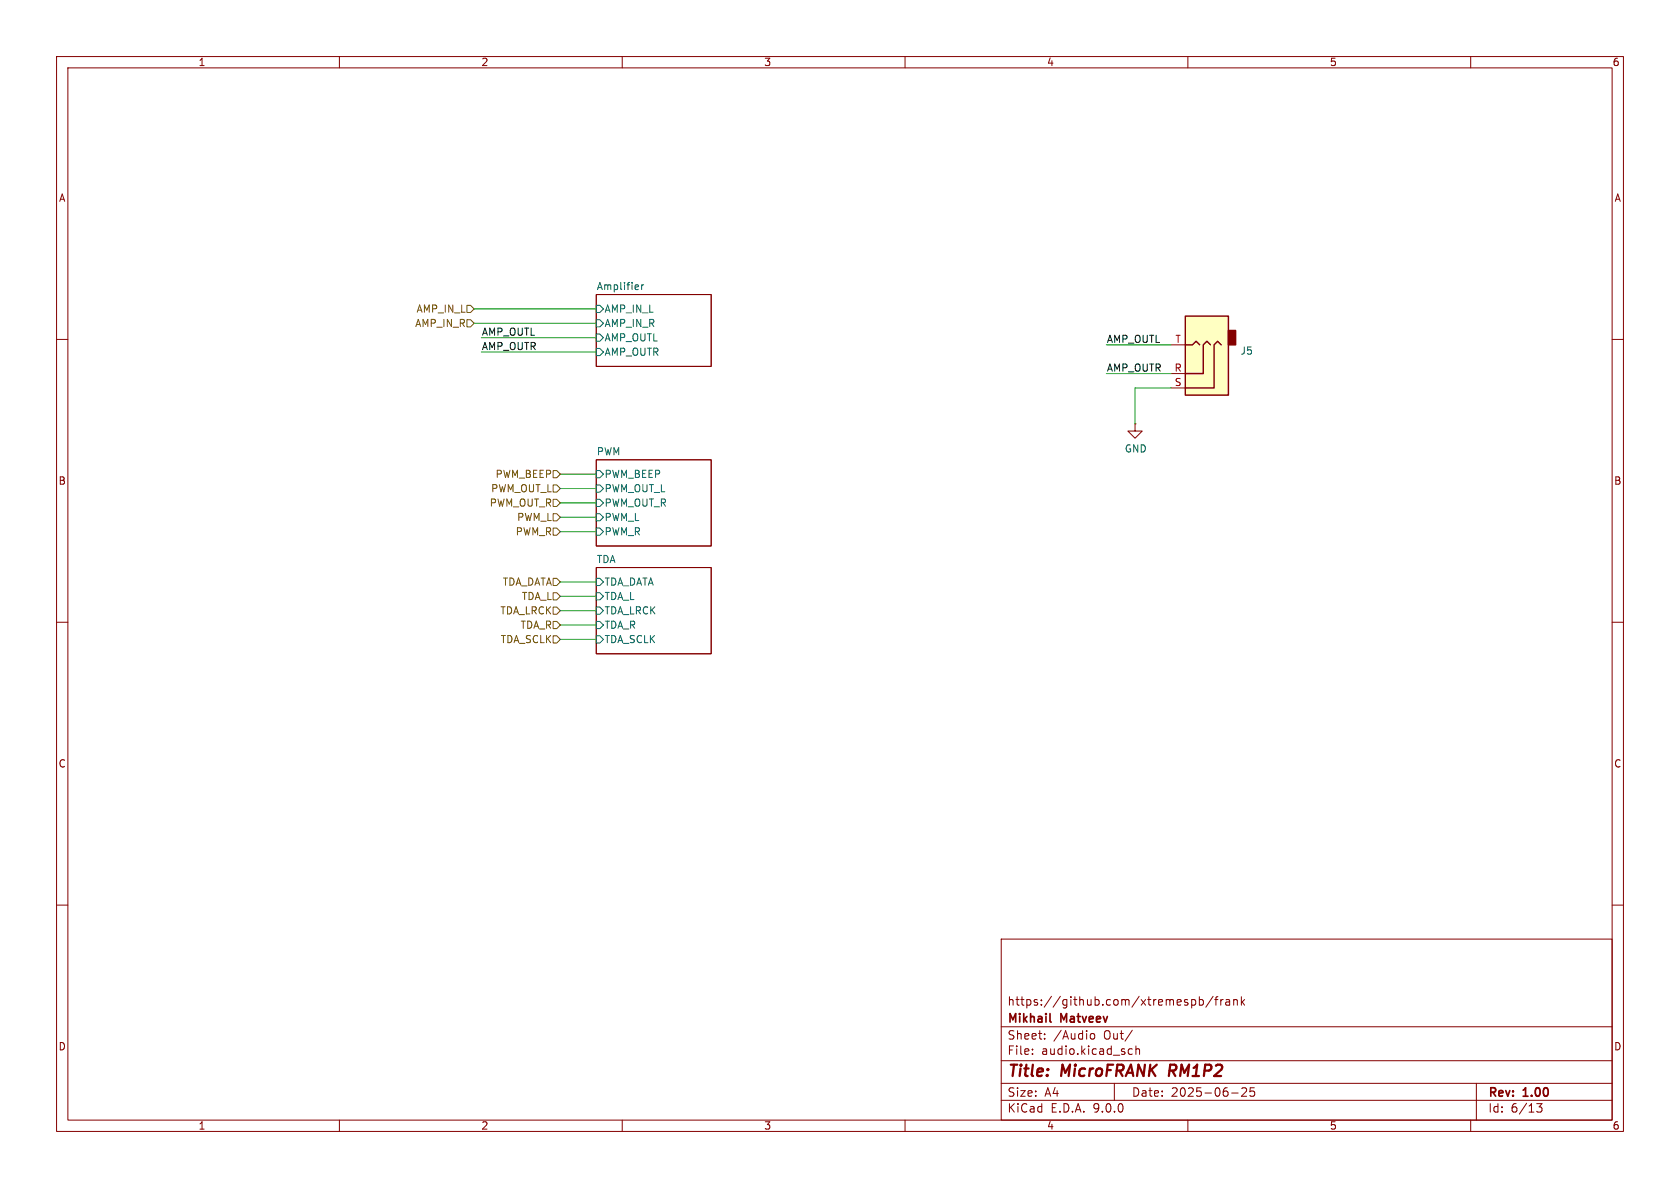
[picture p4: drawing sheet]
(kicad_sch
 (version 20250114)
 (generator "eeschema")
 (generator_version "9.0")
 (paper "A4")
 (title_block
  (title "${NAME} ${MODEL}")
  (date "2025-06-25")
  (rev "${VERSION}")
  (company "Mikhail Matveev")
  (comment 1 "https://github.com/xtremespb/frank"))
 (lib_symbols
  (symbol "FRANK:AudioJack_3.5mm" (exclude_from_sim no) (in_bom yes) (on_board yes)
   (property "Reference" "AJ2" (at -7.1119 -4.0097 0) (effects (font (size 1.27 1.27)) (justify right)))
   (property "Value" "Audio Out" (at 2.54 -11.43 0) (effects (font (size 1.27 1.27)) (justify right) (hide yes)))
   (property "Footprint" "LIBS:Jack_3.5mm" (at 0 0 0) (effects (font (size 1.27 1.27)) (hide yes)))
   (property "Datasheet" "~" (at 0 0 0) (effects (font (size 1.27 1.27)) (hide yes)))
   (property "Description" "" (at 0 0 0) (effects (font (size 1.27 1.27)) (hide yes)))
   (symbol "AudioJack_3.5mm_0_1"
    (rectangle (start -5.08 -5.08) (end -6.35 -7.62) (stroke (width 0.254) (type default)) (fill (type outline)))
    (polyline (pts (xy -1.905 -5.08) (xy -1.27 -5.715) (xy -0.635 -5.08) (xy -0.635 0) (xy 2.54 0)) (stroke (width 0.254) (type default)) (fill (type none)))
    (polyline (pts (xy 0 -5.08) (xy 0.635 -5.715) (xy 1.27 -5.08) (xy 2.54 -5.08)) (stroke (width 0.254) (type default)) (fill (type none)))
    (rectangle (start 2.54 3.81) (end -5.08 -10.16) (stroke (width 0.254) (type default)) (fill (type background)))
    (polyline (pts (xy 2.54 2.54) (xy -2.54 2.54) (xy -2.54 -5.08) (xy -3.175 -5.715) (xy -3.81 -5.08)) (stroke (width 0.254) (type default)) (fill (type none))))
   (symbol "AudioJack_3.5mm_1_1"
    (pin passive line (at 5.08 2.54 180) (length 2.54) (name "~" (effects (font (size 1.27 1.27)))) (number "S" (effects (font (size 1.27 1.27)))))
    (pin passive line (at 5.08 0 180) (length 2.54) (name "~" (effects (font (size 1.27 1.27)))) (number "R" (effects (font (size 1.27 1.27)))))
    (pin passive line (at 5.08 -5.08 180) (length 2.54) (name "~" (effects (font (size 1.27 1.27)))) (number "T" (effects (font (size 1.27 1.27))))))
   (embedded_fonts no))
  (symbol "GND_1"
   (power)
   (pin_numbers (hide yes))
   (pin_names
    (offset 0) (hide yes)) (exclude_from_sim no) (in_bom yes) (on_board yes)
   (property "Reference" "#PWR" (at 0 -6.35 0) (effects (font (size 1.27 1.27)) (hide yes)))
   (property "Value" "GND" (at 0 -3.81 0) (effects (font (size 1.27 1.27))))
   (property "Footprint" "" (at 0 0 0) (effects (font (size 1.27 1.27)) (hide yes)))
   (property "Datasheet" "" (at 0 0 0) (effects (font (size 1.27 1.27)) (hide yes)))
   (property "Description" "Power symbol creates a global label with name \"GND\" , ground" (at 0 0 0) (effects (font (size 1.27 1.27)) (hide yes)))
   (symbol "GND_1_0_1"
    (polyline (pts (xy 0 0) (xy 0 -1.27) (xy 1.27 -1.27) (xy 0 -2.54) (xy -1.27 -1.27) (xy 0 -1.27)) (stroke (width 0) (type default)) (fill (type none))))
   (symbol "GND_1_1_1"
    (pin power_in line (at 0 0 270) (length 0) (name "~" (effects (font (size 1.27 1.27)))) (number "1" (effects (font (size 1.27 1.27))))))
   (embedded_fonts no)))
 (wire
  (pts (xy 195.58 66.04) (xy 207.01 66.04))
  (stroke (width 0) (type default)))
 (wire
  (pts (xy 99.06 110.49) (xy 105.41 110.49))
  (stroke (width 0) (type default)))
 (wire
  (pts (xy 85.09 62.23) (xy 105.41 62.23))
  (stroke (width 0) (type default)))
 (wire
  (pts (xy 85.09 59.69) (xy 105.41 59.69))
  (stroke (width 0) (type default)))
 (wire
  (pts (xy 99.06 83.82) (xy 105.41 83.82))
  (stroke (width 0) (type default)))
 (wire
  (pts (xy 99.06 107.95) (xy 105.41 107.95))
  (stroke (width 0) (type default)))
 (wire
  (pts (xy 99.06 93.98) (xy 105.41 93.98))
  (stroke (width 0) (type default)))
 (wire
  (pts (xy 99.06 105.41) (xy 105.41 105.41))
  (stroke (width 0) (type default)))
 (wire
  (pts (xy 99.06 113.03) (xy 105.41 113.03))
  (stroke (width 0) (type default)))
 (wire
  (pts (xy 195.58 60.96) (xy 207.01 60.96))
  (stroke (width 0) (type default)))
 (wire
  (pts (xy 207.01 68.58) (xy 200.66 68.58))
  (stroke (width 0) (type default)))
 (wire
  (pts (xy 99.06 102.87) (xy 105.41 102.87))
  (stroke (width 0) (type default)))
 (wire
  (pts (xy 99.06 88.9) (xy 105.41 88.9))
  (stroke (width 0) (type default)))
 (wire
  (pts (xy 83.82 57.15) (xy 105.41 57.15))
  (stroke (width 0) (type default)))
 (wire
  (pts (xy 83.82 54.61) (xy 105.41 54.61))
  (stroke (width 0) (type default)))
 (wire
  (pts (xy 200.66 68.58) (xy 200.66 74.93))
  (stroke (width 0) (type default)))
 (wire
  (pts (xy 99.06 91.44) (xy 105.41 91.44))
  (stroke (width 0) (type default)))
 (wire
  (pts (xy 99.06 86.36) (xy 105.41 86.36))
  (stroke (width 0) (type default)))
 (label "AMP_OUTR"
  (at 195.58 66.04 0)
  (effects (font (size 1.27 1.27)) (justify left bottom)))
 (label "AMP_OUTL"
  (at 85.09 59.69 0)
  (effects (font (size 1.27 1.27)) (justify left bottom)))
 (label "AMP_OUTL"
  (at 195.58 60.96 0)
  (effects (font (size 1.27 1.27)) (justify left bottom)))
 (label "AMP_OUTR"
  (at 85.09 62.23 0)
  (effects (font (size 1.27 1.27)) (justify left bottom)))
 (hierarchical_label "PWM_OUT_R"
  (shape input)
  (at 99.06 88.9 180)
  (effects (font (size 1.27 1.27)) (justify right)))
 (hierarchical_label "TDA_SCLK"
  (shape input)
  (at 99.06 113.03 180)
  (effects (font (size 1.27 1.27)) (justify right)))
 (hierarchical_label "TDA_L"
  (shape input)
  (at 99.06 105.41 180)
  (effects (font (size 1.27 1.27)) (justify right)))
 (hierarchical_label "TDA_DATA"
  (shape input)
  (at 99.06 102.87 180)
  (effects (font (size 1.27 1.27)) (justify right)))
 (hierarchical_label "TDA_LRCK"
  (shape input)
  (at 99.06 107.95 180)
  (effects (font (size 1.27 1.27)) (justify right)))
 (hierarchical_label "PWM_OUT_L"
  (shape input)
  (at 99.06 86.36 180)
  (effects (font (size 1.27 1.27)) (justify right)))
 (hierarchical_label "PWM_R"
  (shape input)
  (at 99.06 93.98 180)
  (effects (font (size 1.27 1.27)) (justify right)))
 (hierarchical_label "AMP_IN_R"
  (shape input)
  (at 83.82 57.15 180)
  (effects (font (size 1.27 1.27)) (justify right)))
 (hierarchical_label "AMP_IN_L"
  (shape input)
  (at 83.82 54.61 180)
  (effects (font (size 1.27 1.27)) (justify right)))
 (hierarchical_label "PWM_BEEP"
  (shape input)
  (at 99.06 83.82 180)
  (effects (font (size 1.27 1.27)) (justify right)))
 (hierarchical_label "TDA_R"
  (shape input)
  (at 99.06 110.49 180)
  (effects (font (size 1.27 1.27)) (justify right)))
 (hierarchical_label "PWM_L"
  (shape input)
  (at 99.06 91.44 180)
  (effects (font (size 1.27 1.27)) (justify right)))
 (symbol
  (lib_name "GND_1")
  (lib_id "power:GND")
  (at 200.66 74.93 0)
  (unit 1)
  (exclude_from_sim no)
  (in_bom yes)
  (on_board yes)
  (dnp no)
  (property "Reference" "#PWR027" (at 200.66 81.28 0) (effects (font (size 1.27 1.27)) (hide yes)))
  (property "Value" "GND" (at 200.787 79.3242 0) (effects (font (size 1.27 1.27))))
  (property "Footprint" "" (at 200.66 74.93 0) (effects (font (size 1.27 1.27)) (hide yes)))
  (property "Datasheet" "" (at 200.66 74.93 0) (effects (font (size 1.27 1.27)) (hide yes)))
  (property "Description" "Power symbol creates a global label with name \"GND\" , ground" (at 200.66 74.93 0) (effects (font (size 1.27 1.27)) (hide yes)))
  (pin "1"))
 (symbol
  (lib_id "FRANK:AudioJack_3.5mm")
  (at 212.09 66.04 180)
  (unit 1)
  (exclude_from_sim no)
  (in_bom yes)
  (on_board yes)
  (dnp no)
  (property "Reference" "J5" (at 219.2019 62.0303 0) (effects (font (size 1.27 1.27)) (justify right)))
  (property "Value" "PJ-320D" (at 209.55 54.61 0) (effects (font (size 1.27 1.27)) (justify right) (hide yes)))
  (property "Footprint" "FRANK:Jack (3.5mm, PJ-320D)" (at 212.09 66.04 0) (effects (font (size 1.27 1.27)) (hide yes)))
  (property "Datasheet" "https://www.lcsc.com/datasheet/lcsc_datasheet_1810121716_Korean-Hroparts-Elec-PJ-320D-4A_C95562.pdf" (at 212.09 66.04 0) (effects (font (size 1.27 1.27)) (hide yes)))
  (property "Description" "" (at 212.09 66.04 0) (effects (font (size 1.27 1.27)) (hide yes)))
  (property "AliExpress" "https://www.aliexpress.com/item/4001158231104.html" (at 212.09 66.04 0) (effects (font (size 1.27 1.27)) (hide yes)))
  (property "LCSC" "" (at 212.09 66.04 0) (effects (font (size 1.27 1.27))))
  (pin "R")
  (pin "S")
  (pin "T"))
 (sheet
  (at 105.41 100.33)
  (size 20.32 15.24)
  (exclude_from_sim no)
  (in_bom yes)
  (on_board yes)
  (dnp no)
  (fields_autoplaced yes)
  (stroke (width 0.1524) (type solid))
  (fill (color 0 0 0 0.0000))
  (property "Sheetname" "TDA" (at 105.41 99.6184 0) (effects (font (size 1.27 1.27)) (justify left bottom)))
  (property "Sheetfile" "tda.kicad_sch" (at 105.41 116.1546 0) (effects (font (size 1.27 1.27)) (justify left top) (hide yes)))
  (pin "TDA_DATA" input (at 105.41 102.87 180) (effects (font (size 1.27 1.27)) (justify left)))
  (pin "TDA_L" input (at 105.41 105.41 180) (effects (font (size 1.27 1.27)) (justify left)))
  (pin "TDA_LRCK" input (at 105.41 107.95 180) (effects (font (size 1.27 1.27)) (justify left)))
  (pin "TDA_R" input (at 105.41 110.49 180) (effects (font (size 1.27 1.27)) (justify left)))
  (pin "TDA_SCLK" input (at 105.41 113.03 180) (effects (font (size 1.27 1.27)) (justify left))))
 (sheet
  (at 105.41 52.07)
  (size 20.32 12.7)
  (exclude_from_sim no)
  (in_bom yes)
  (on_board yes)
  (dnp no)
  (fields_autoplaced yes)
  (stroke (width 0.1524) (type solid))
  (fill (color 0 0 0 0.0000))
  (property "Sheetname" "Amplifier" (at 105.41 51.3584 0) (effects (font (size 1.27 1.27)) (justify left bottom)))
  (property "Sheetfile" "amp.kicad_sch" (at 105.41 65.3546 0) (effects (font (size 1.27 1.27)) (justify left top) (hide yes)))
  (pin "AMP_IN_L" input (at 105.41 54.61 180) (effects (font (size 1.27 1.27)) (justify left)))
  (pin "AMP_IN_R" input (at 105.41 57.15 180) (effects (font (size 1.27 1.27)) (justify left)))
  (pin "AMP_OUTL" input (at 105.41 59.69 180) (effects (font (size 1.27 1.27)) (justify left)))
  (pin "AMP_OUTR" input (at 105.41 62.23 180) (effects (font (size 1.27 1.27)) (justify left))))
 (sheet
  (at 105.41 81.28)
  (size 20.32 15.24)
  (exclude_from_sim no)
  (in_bom yes)
  (on_board yes)
  (dnp no)
  (fields_autoplaced yes)
  (stroke (width 0.1524) (type solid))
  (fill (color 0 0 0 0.0000))
  (property "Sheetname" "PWM" (at 105.41 80.5684 0) (effects (font (size 1.27 1.27)) (justify left bottom)))
  (property "Sheetfile" "pwm.kicad_sch" (at 105.41 97.1046 0) (effects (font (size 1.27 1.27)) (justify left top) (hide yes)))
  (pin "PWM_L" input (at 105.41 91.44 180) (effects (font (size 1.27 1.27)) (justify left)))
  (pin "PWM_R" input (at 105.41 93.98 180) (effects (font (size 1.27 1.27)) (justify left)))
  (pin "PWM_BEEP" input (at 105.41 83.82 180) (effects (font (size 1.27 1.27)) (justify left)))
  (pin "PWM_OUT_L" input (at 105.41 86.36 180) (effects (font (size 1.27 1.27)) (justify left)))
  (pin "PWM_OUT_R" input (at 105.41 88.9 180) (effects (font (size 1.27 1.27)) (justify left)))))
